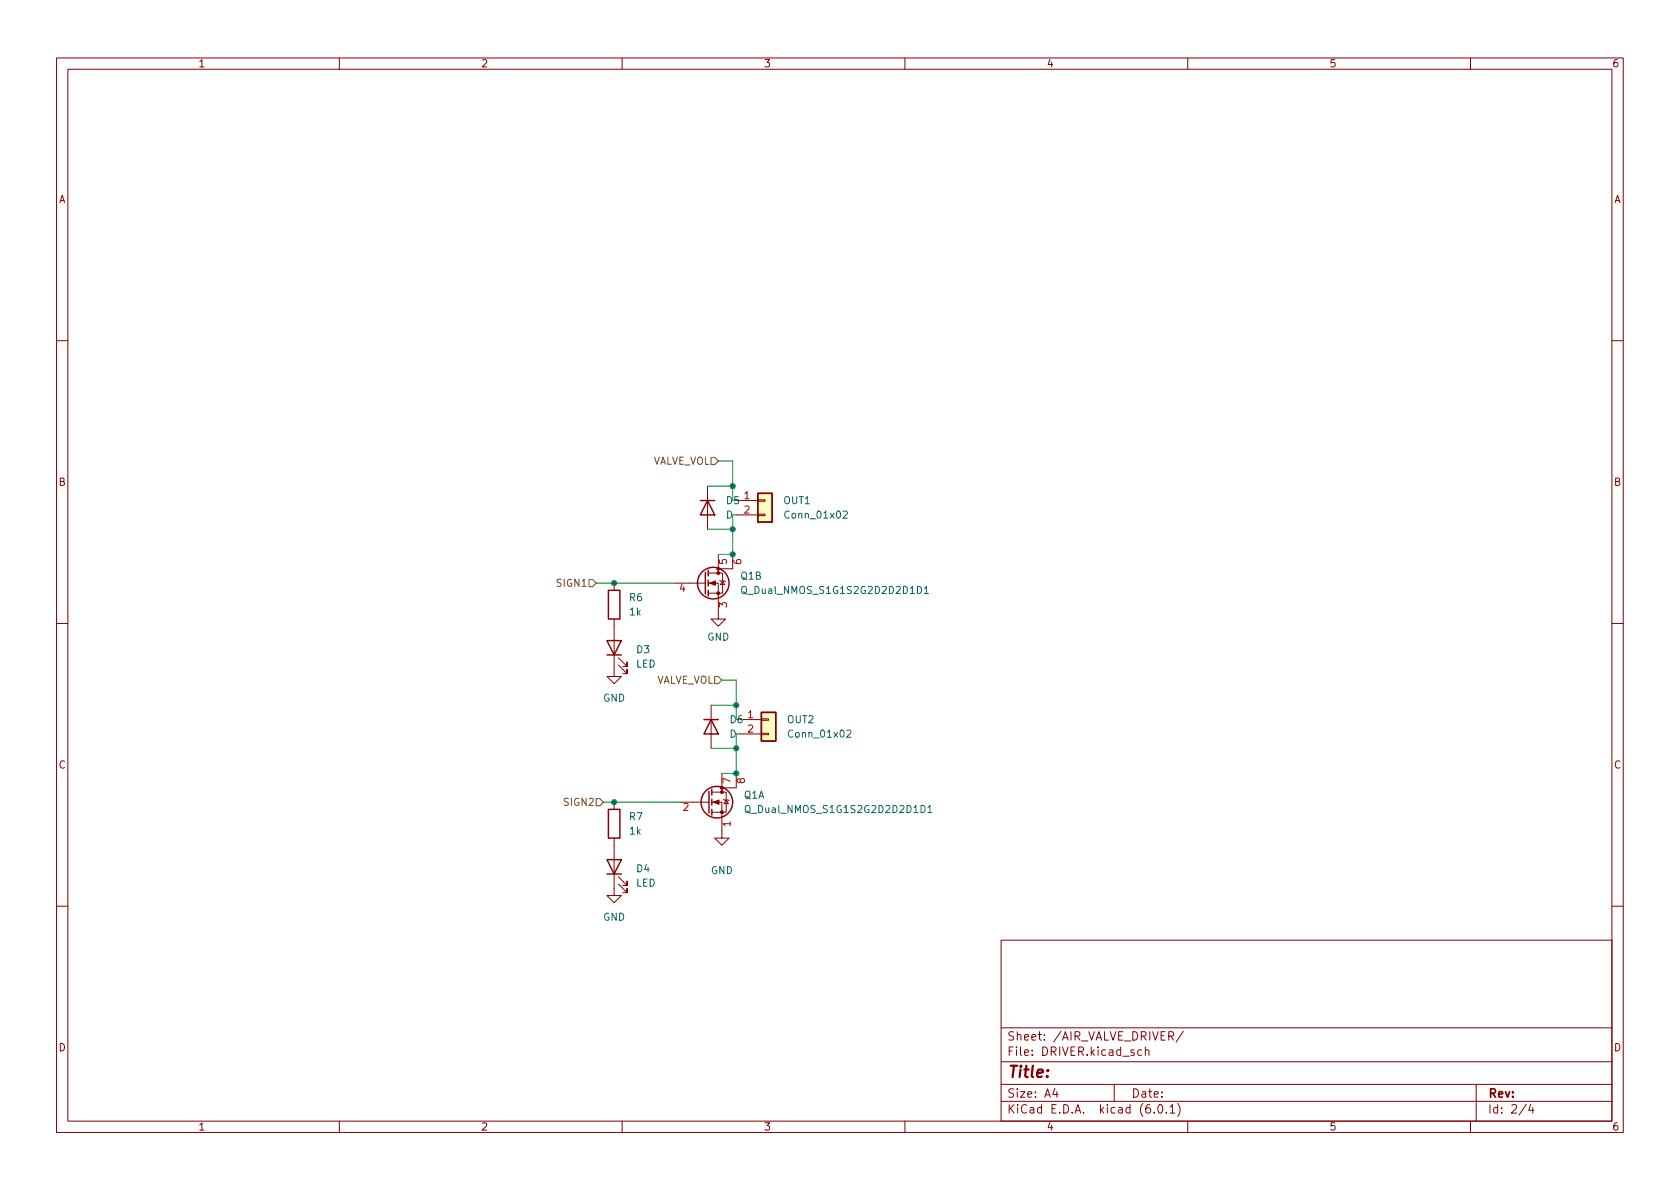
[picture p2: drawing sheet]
<svg xmlns="http://www.w3.org/2000/svg" width="297mm" height="210mm" viewBox="0 0 297 210" stroke-linecap="round" stroke-linejoin="round" font-family="sans-serif">
<g fill="none" stroke="#840000" stroke-width=".18">
<path d="M10 10.2h277v190.1h-277zM12 12.2h273v186.1h-273zM60 10.2v2M110 10.2v2M160 10.2v2M210 10.2v2M260 10.2v2M10 60.2h2M285 60.2h2M125.1 86v7.6M127 98v3.3M129.5 98v2.6h-2.5"/>
<path d="M130.2 88.5h3.8M130.2 91.1h3.8M134 90.9h1.3v.3h-1.3zM134 88.4h1.3v.2h-1.3zM10 110.2h2M108.6 109.5v10.1h1.3l-1.3 1.3-1.3-1.3h1.3M108.6 103.1v1.3M109.3 117.6l1.6 1.5v-.7v.7h-.8M109.3 116.3l1.6 1.6v-.8v.8h-.8M119.4 103.1h5.3M125.2 103.1h1.8v6.4h1.3l-1.3 1.2-1.3-1.2h1.3M125.2 101.3h2.6v3.6h-2.6"/>
<path d="M127.3 102.6l.1 .1h.7l.2 .2M127.8 102.7l.3 .7h-.7zM285 110.2h2M125.7 124.7v7.6M127.6 136.8v3.3M130.2 136.8v2.5h-2.6M130.8 127.2h3.8M130.8 129.8h3.8M134.6 129.7h1.3v.2h-1.3zM134.6 127.1h1.3v.3h-1.3zM108.6 148.2v10.2h1.3l-1.3 1.2-1.3-1.2h1.3M108.6 141.9v1.2"/>
<path d="M109.3 156.3l1.6 1.6v-.8v.8h-.8M109.3 155.1l1.6 1.5v-.8v.8h-.8M120 141.9h5.3M125.9 141.9h1.7v6.3h1.3l-1.3 1.3-1.2-1.3h1.2M125.9 140.1h2.5v3.5h-2.5M127.9 141.3l.1 .2h.8l.1 .1M128.4 141.5l.4 .6h-.8zM10 160.2h2M177 166.3h108v32h-108zM285 160.2h2M60 198.3v2M110 198.3v2"/>
<path d="M160 198.3v2M177 194.8h108M177 191.8h108M177 187.8h108M177 181.8h108M186.5 192.5l-.4 1h1M186.9 193v1M197 191.8v3M201.9 185.7l-.5-.1-.3 .3v.4l.2 .3h.6M202.5 185.8l.2-.2 .4 .1v.9M202.5 185.1v1.5M204.1 196.7v.1"/>
<path d="M204.9 195.4l.2-.1a.81 .81 0 0 1 .6 .7 .81 .81 0 0 1-.3 .8h-.2a.81 .81 0 0 1-.6-.6 .81 .81 0 0 1 .3-.8zM206.2 196.7v.1M206.6 183.2l.8-.1 .1-.2-.1-.3-.2-.2h-.6v1.5M206.9 195.8l.4-.5v1.5M206.9 196.8h.8M207 183.2l.5 .7M208.2 195.1a1.72 1.72 0 0 1 0 2.3M209.2 182.4l-1.3 1.9M210 198.3v2M260 198.3v2M261 191.8v6.5M269.9 195.3l-1.3 1.9"/>
<path d="M270.6 195.3l-.3 1h.9M271 195.8v1"/>
</g>
<g fill="#ffffc2" stroke="#ffffc2" stroke-width=".18">
<path d="M134.6 126h2.6v5.1h-2.6z"/>
<path d="M134 87.2h2.5v5.1h-2.5z"/>
</g>
<g fill="none" stroke="#840000" stroke-width=".25">
<path d="M123.8 88.5h2.6M125.1 88.5l1.3 2.6h-2.6zM134 87.2h2.5v5.1h-2.5zM107.3 113.3h2.6l-1.3 2.5zM107.3 115.8h2.6M107.6 104.4h2v5.1h-2zM124.7 101.2v3.8M125.2 100.8v1M125.2 102.6v1M125.2 104.4v1M124.5 127.2h2.5M125.3 139.9v3.9"/>
<path d="M125.7 127.2l1.3 2.6h-2.5zM125.9 139.6v1M134.6 126h2.6v5.1h-2.6zM107.3 152h2.6l-1.3 2.6zM107.3 154.6h2.6M107.6 143.1h2v5.1h-2zM125.9 141.3v1.1M125.9 143.1v1"/>
<circle cx="126.1" cy="103.1" r="2.79"/>
<circle cx="126.7" cy="141.9" r="2.79"/>
</g>
<path d="M149.1 90.5l.5-.1 .2 .3-.8 .9h.8M131.3 103.8l.1-.1a.43 .43 0 0 1 .6 .4v.4a.42 .42 0 0 1-.4 .5 .42 .42 0 0 1-.5-.5v-.4zM163.4 104.1l.4-.4v1.3M163.4 105h.8M149.7 129.2l.5-.1 .3 .4-.8 .9h.8M131.9 142.5l.2-.1a.43 .43 0 0 1 .5 .5v.4a.42 .42 0 0 1-.4 .4 .42 .42 0 0 1-.4-.4v-.4zM164.1 142.8l.3-.4v1.3M164.1 143.7h.7" fill="none" stroke="#006464" stroke-width=".18"/>
<g fill="#840000" stroke="#840000" stroke-width=".18">
<path d="M126.1 141.9l1-.4v.7z"/>
<path d="M125.5 103.1l1-.4v.8z"/>
<circle cx="127.6" cy="143.6" r=".25"/>
<circle cx="127.6" cy="140.1" r=".25"/>
<circle cx="127.6" cy="139.3" r=".25"/>
<circle cx="127" cy="104.9" r=".25"/>
<circle cx="127" cy="101.3" r=".25"/>
<circle cx="127" cy="100.6" r=".25"/>
</g>
<path d="M125.7 80.9h.7l.6 .6-.6 .7h-.7zM104.1 102.5h.7l.6 .6-.6 .7h-.7zM126.4 119.6h.6l.6 .7-.6 .6h-.6zM105.4 141.2h.6l.7 .7-.7 .6h-.6z" fill="none" stroke="#725600" stroke-width=".18"/>
<path d="M125.1 86h4.4M125.1 93.6h4.4M127 81.5h2.5v7M130.2 91.1h-.7v6.9h-2.5M105.4 103.1h14M125.7 132.3h4.5M125.7 124.7h4.5M127.6 120.3h2.6v6.9M130.8 129.8h-.6v7h-2.6M106.7 141.9h13.3" fill="none" stroke="#009600" stroke-width=".18"/>
<g fill="#009600" stroke="#009600" stroke-width=".18">
<circle cx="129.5" cy="98" r=".46"/>
<circle cx="108.6" cy="103.1" r=".46"/>
<circle cx="130.2" cy="132.3" r=".46"/>
<circle cx="130.2" cy="136.8" r=".46"/>
<circle cx="129.5" cy="86" r=".46"/>
<circle cx="130.2" cy="124.7" r=".46"/>
<circle cx="129.5" cy="93.6" r=".46"/>
<circle cx="108.6" cy="141.9" r=".46"/>
</g>
<text font-size="2.8" fill="#840000" x="178" y="190.6">Title:</text>
<g font-size="2.1" fill="#840000">
<text x="178" y="184">Sheet: /AIR_VALVE_DRIVER/</text>
<text x="178" y="186.7">File: DRIVER.kicad_sch</text>
<text x="178" y="196.9">KiCad E.D.A. kicad (6.0.1)</text>
<text x="178" y="194.1">Size: A4</text>
<text x="200" y="194.1">Date:</text>
<text x="263" y="194.1">Rev:</text>
<text x="263" y="196.9">Id: 2/4</text>
</g>
<g font-size="1.8" fill="#840000">
<text x="35" y="11.9">1</text>
<text x="85" y="11.9">2</text>
<text x="135" y="11.9">3</text>
<text x="185" y="11.9">4</text>
<text x="235" y="11.9">5</text>
<text x="285" y="11.9">6</text>
<text x="10.3" y="35.9">A</text>
<text x="285.3" y="35.9">A</text>
<text x="10.3" y="85.9">B</text>
<text x="285.3" y="85.9">B</text>
<text x="10.3" y="135.9">C</text>
<text x="285.3" y="135.9">C</text>
<text x="10.3" y="185.9">D</text>
<text x="285.3" y="185.9">D</text>
<text x="35" y="199.9">1</text>
<text x="85" y="199.9">2</text>
<text x="135" y="199.9">3</text>
<text x="185" y="199.9">4</text>
<text x="235" y="199.9">5</text>
<text x="285" y="199.9">6</text>
</g>
<g font-size="1.8" fill="#725600">
<text x="115" y="82.2">VALVE_VOL</text>
<text x="98.6" y="103.8">SIGN1</text>
<text x="115.7" y="120.9">VALVE_VOL</text>
<text x="99.9" y="142.5">SIGN2</text>
</g>
<g font-size="1.8" fill="#009600">
<text x="128.5" y="89.1">D5</text>
<text x="129.1" y="127.9">D6</text>
</g>
<g font-size="1.8" fill="#a90000">
<text x="131.6" y="88.3">1</text>
<text x="131.6" y="90.8">2</text>
<text x="128.5" y="99.8" transform="rotate(-90 128.5 99.8)">5</text>
<text x="131.1" y="99.8" transform="rotate(-90 131.1 99.8)">6</text>
<text x="120.2" y="104.6">4</text>
<text x="128.5" y="107.4" transform="rotate(-90 128.5 107.4)">3</text>
<text x="132.2" y="127">1</text>
<text x="132.2" y="129.5">2</text>
<text x="120.8" y="143.4">2</text>
<text x="129.2" y="138.5" transform="rotate(-90 129.2 138.5)">7</text>
<text x="131.7" y="138.5" transform="rotate(-90 131.7 138.5)">8</text>
<text x="129.2" y="146.2" transform="rotate(-90 129.2 146.2)">1</text>
</g>
<g font-size="1.8" fill="#006464">
<text x="138.6" y="89.1">OUT1</text>
<text x="128.3" y="91.7">D</text>
<text x="139.1" y="91.7">Conn_01x02</text>
<text x="111.3" y="106.3">R6</text>
<text x="131" y="102.5">Q1B</text>
<text x="131.9" y="105">Q_Dual_NMOS_S1G1S2G2D2D2D1D1</text>
<text x="111.3" y="108.8">1k</text>
<text x="125" y="113.3">GND</text>
<text x="112.4" y="118">LED</text>
<text x="112.6" y="115.5">D3</text>
<text x="106.6" y="124.1">GND</text>
<text x="129" y="130.4">D</text>
<text x="139.2" y="127.9">OUT2</text>
<text x="139.7" y="130.4">Conn_01x02</text>
<text x="131.5" y="141.2">Q1A</text>
<text x="132.5" y="143.8">Q_Dual_NMOS_S1G1S2G2D2D2D1D1</text>
<text x="111.3" y="145">R7</text>
<text x="111.3" y="147.6">1k</text>
<text x="112.6" y="154.2">D4</text>
<text x="125.7" y="154.6">GND</text>
<text x="112.4" y="156.8">LED</text>
<text x="106.6" y="162.8">GND</text>
</g>
</svg>
